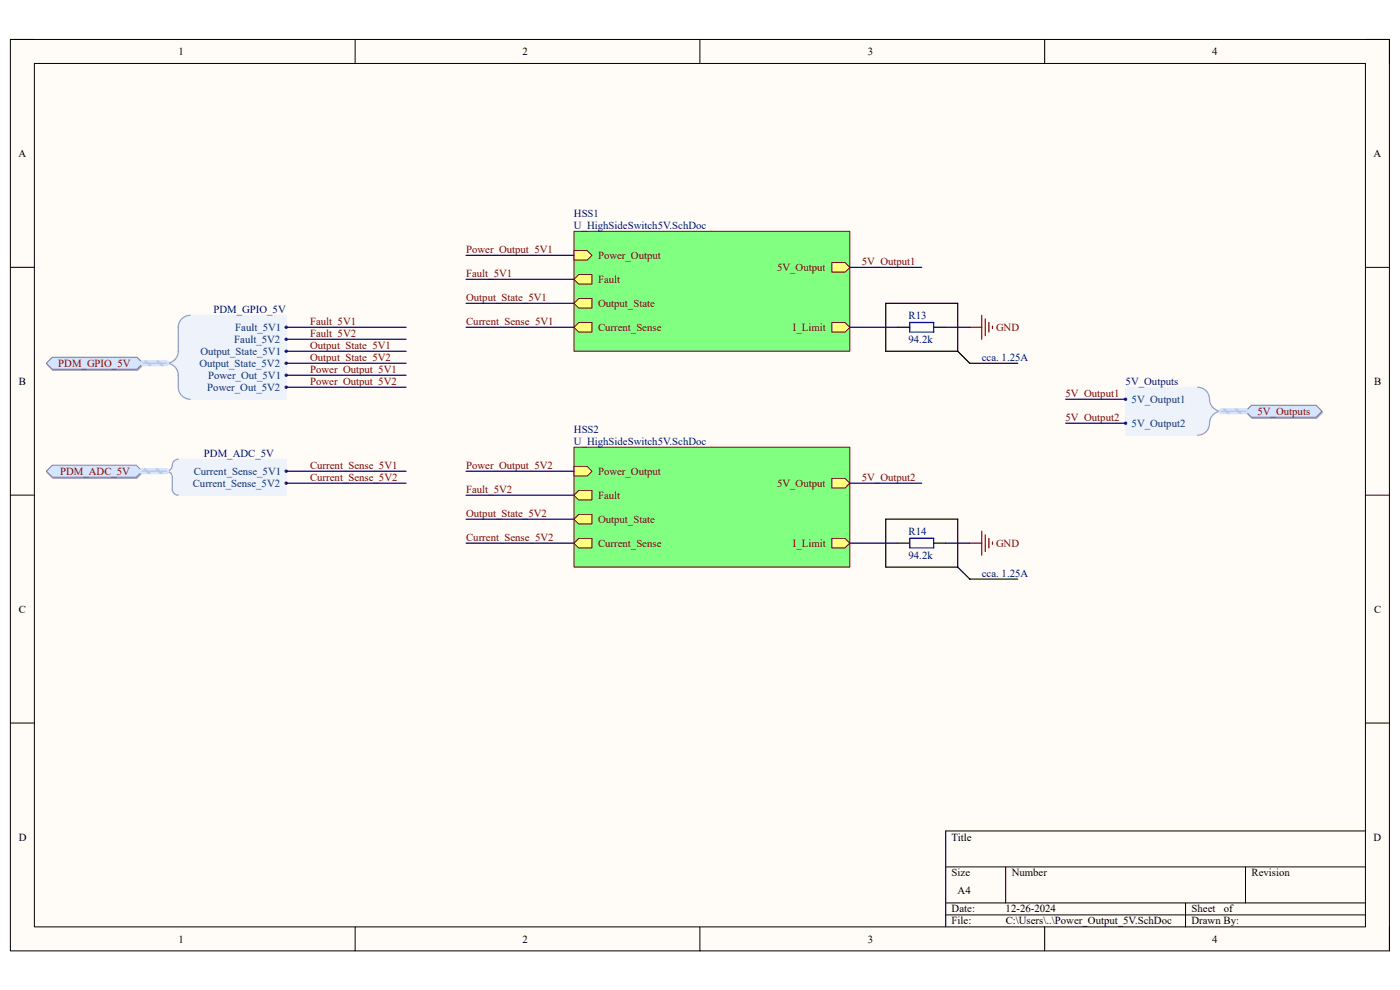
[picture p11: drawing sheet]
<svg xmlns="http://www.w3.org/2000/svg" width="297mm" height="210mm" viewBox="0 0 297 210" stroke-linecap="round" stroke-linejoin="round" font-family="sans-serif">
<path d="M2.2 8.4h292.6v193.3h-292.6z" fill-rule="evenodd" fill="#fffcf8"/>
<path d="M2.2 8.4h292.6v193.3h-292.6z" fill="none" stroke="#000" stroke-width=".21"/>
<path d="M7.3 13.5h282.4v183.1h-282.4z" fill-rule="evenodd" fill="#fffcf8"/>
<g fill="none" stroke="#000" stroke-width=".21">
<path d="M2.2 8.4h5.1M7.3 13.5h282.4v183.1h-282.4zM75.3 8.4v5.1M148.5 8.4v5.1M221.6 8.4v5.1M289.7 8.4h5.1v5.1M2.2 56.7h5.1M289.7 56.7h5.1M2.2 105h5.1M289.7 105.1h5.1M2.2 153.4h5.1M289.7 153.4h5.1"/>
<path d="M289.7 176.3h-89.1v20.3M75.3 196.6v5.1M148.5 196.6v5.1M200.6 183.9h89.1M200.6 191.5h89.1M200.6 194.1h89.1M213.4 183.9v7.6M221.6 196.6v5.1M251.5 191.5v5.1M264.2 183.9v7.6M294.8 196.6v5.1"/>
</g>
<path d="M121.8 49.1h58.5v25.4h-58.5z" fill-rule="evenodd" fill="#80ff80"/>
<path d="M121.8 49.1h58.5v25.4h-58.5z" fill="none" stroke="#800000" stroke-width=".21"/>
<path d="M121.8 59.3l1-1.1h2.8v2.1h-2.8z" fill-rule="evenodd" fill="#ffff80"/>
<path d="M121.8 59.3l1-1.1h2.8v2.1h-2.8z" fill="none" stroke="#800000" stroke-width=".21"/>
<path d="M121.8 53.1h2.8l1 1.1-1 1h-2.8z" fill-rule="evenodd" fill="#ffff80"/>
<path d="M121.8 53.1h2.8l1 1.1-1 1h-2.8z" fill="none" stroke="#800000" stroke-width=".21"/>
<path d="M121.8 64.3l1-1h2.8v2.1h-2.8z" fill-rule="evenodd" fill="#ffff80"/>
<path d="M121.8 64.3l1-1h2.8v2.1h-2.8z" fill="none" stroke="#800000" stroke-width=".21"/>
<path d="M176.5 55.7h2.8l1 1-1 1h-2.8z" fill-rule="evenodd" fill="#ffff80"/>
<path d="M176.5 55.7h2.8l1 1-1 1h-2.8z" fill="none" stroke="#800000" stroke-width=".21"/>
<path d="M121.8 69.4l1-1h2.8v2h-2.8z" fill-rule="evenodd" fill="#ffff80"/>
<path d="M121.8 69.4l1-1h2.8v2h-2.8z" fill="none" stroke="#800000" stroke-width=".21"/>
<path d="M176.5 68.4h2.8l1 1-1 1.1h-2.8z" fill-rule="evenodd" fill="#ffff80"/>
<path d="M176.5 68.4h2.8l1 1-1 1.1h-2.8z" fill="none" stroke="#800000" stroke-width=".21"/>
<path d="M121.8 94.9h58.5v25.4h-58.5z" fill-rule="evenodd" fill="#80ff80"/>
<path d="M121.8 94.9h58.5v25.4h-58.5z" fill="none" stroke="#800000" stroke-width=".21"/>
<path d="M121.8 105l1-1h2.8v2.1h-2.8z" fill-rule="evenodd" fill="#ffff80"/>
<path d="M121.8 105l1-1h2.8v2.1h-2.8z" fill="none" stroke="#800000" stroke-width=".21"/>
<path d="M121.8 98.9h2.8l1 1.1-1 1h-2.8z" fill-rule="evenodd" fill="#ffff80"/>
<path d="M121.8 98.9h2.8l1 1.1-1 1h-2.8z" fill="none" stroke="#800000" stroke-width=".21"/>
<path d="M122.8 109.1h2.8v2.1h-2.8l-1-1.1z" fill-rule="evenodd" fill="#ffff80"/>
<path d="M122.8 109.1h2.8v2.1h-2.8l-1-1.1z" fill="none" stroke="#800000" stroke-width=".21"/>
<path d="M176.5 101.5h2.8l1 1-1 1h-2.8z" fill-rule="evenodd" fill="#ffff80"/>
<path d="M176.5 101.5h2.8l1 1-1 1h-2.8z" fill="none" stroke="#800000" stroke-width=".21"/>
<path d="M121.8 115.2l1-1h2.8v2h-2.8z" fill-rule="evenodd" fill="#ffff80"/>
<path d="M121.8 115.2l1-1h2.8v2h-2.8z" fill="none" stroke="#800000" stroke-width=".21"/>
<path d="M176.5 114.2h2.8l1 1-1 1h-2.8z" fill-rule="evenodd" fill="#ffff80"/>
<path d="M176.5 114.2h2.8l1 1-1 1h-2.8z" fill="none" stroke="#800000" stroke-width=".21"/>
<path d="M205.7 69.4h2.6M208.3 66.9v5.1M209 67.6v3.6M209.8 68.4v2.1M210.6 69.2v.5M205.7 115.2h2.6M208.3 112.7v5.1M209 113.4v3.6M209.8 114.2v2M210.6 115v.5" fill="none" stroke="#800000" stroke-width=".25"/>
<path d="M187.9 64.3h15.3v10.2h-15.3zM203.2 74.5l2.5 2.6h10.2M187.9 110.1h15.3v10.2h-15.3zM203.2 120.3l2.5 2.6h10.2" fill="none" stroke="#000" stroke-width=".25"/>
<path d="M238.8 82.1h15.3a2.64 2.64 0 0 1 2.5 3.2l.6 1.1 1.3 .8-1.3 .9-.6 1a2.63 2.63 0 0 1-2.5 3.2h-15.3z" fill-rule="evenodd" fill="#edf2fb"/>
<path d="M238.8 82.1h15.3a2.64 2.64 0 0 1 2.5 3.2l.6 1.1 1.3 .8-1.3 .9-.6 1a2.63 2.63 0 0 1-2.5 3.2h-15.3z" fill="none" stroke="#edf2fb" stroke-width=".21"/>
<path d="M254.1 82.1a2.73 2.73 0 0 1 2.6 3.2 2.55 2.55 0 0 0 2.5 1.9 2.73 2.73 0 0 0-2.7 3.2 2.54 2.54 0 0 1-2.4 1.9" fill="none" stroke="#8f9ec9" stroke-width=".25"/>
<circle cx="238.8" cy="84.7" r=".25" fill="#003a70"/>
<circle cx="238.8" cy="84.7" r=".25" fill="none" stroke="#003a70" stroke-width=".21"/>
<circle cx="238.8" cy="89.8" r=".25" fill="#003a70"/>
<circle cx="238.8" cy="89.8" r=".25" fill="none" stroke="#003a70" stroke-width=".21"/>
<path d="M264.4 87.5l1.2-1.3h13.7l1.3 1.3-1.3 1.3h-13.7z" fill-rule="evenodd" fill="#bac0ca"/>
<path d="M264.4 87.5l1.2-1.3h13.7l1.3 1.3-1.3 1.3h-13.7z" fill="none" stroke="#a6acb6" stroke-width=".21"/>
<path d="M264.2 87.2l1.3-1.2h13.7l1.3 1.2-1.3 1.3h-13.7z" fill-rule="evenodd" fill="#d5e4ff"/>
<path d="M264.2 87.2l1.3-1.2h13.7l1.3 1.2-1.3 1.3h-13.7z" fill="none" stroke="#71809b" stroke-width=".21"/>
<path d="M39.1 67.2l1.3-.3h20.3v17.8h-20.3l-1.3-.3-1-1-.3-1.3v-3.1l-.6-1.1-1.3-.8 1.3-.9 .6-1v-5.8l.3-1.2z" fill-rule="evenodd" fill="#edf2fb"/>
<path d="M39.1 67.2l1.3-.3h20.3v17.8h-20.3l-1.3-.3-1-1-.3-1.3v-3.1l-.6-1.1-1.3-.8 1.3-.9 .6-1v-5.8l.3-1.2z" fill="none" stroke="#edf2fb" stroke-width=".21"/>
<path d="M40.4 66.9a2.54 2.54 0 0 0-2.6 2.5v5.1a2.55 2.55 0 0 1-2.5 2.6 2.54 2.54 0 0 1 2.5 2.5v2.5a2.54 2.54 0 0 0 2.6 2.6" fill="none" stroke="#8f9ec9" stroke-width=".25"/>
<circle cx="60.7" cy="69.4" r=".25" fill="#003a70"/>
<circle cx="60.7" cy="69.4" r=".25" fill="none" stroke="#003a70" stroke-width=".21"/>
<circle cx="60.7" cy="72" r=".25" fill="#003a70"/>
<circle cx="60.7" cy="72" r=".25" fill="none" stroke="#003a70" stroke-width=".21"/>
<circle cx="60.7" cy="74.5" r=".25" fill="#003a70"/>
<circle cx="60.7" cy="74.5" r=".25" fill="none" stroke="#003a70" stroke-width=".21"/>
<circle cx="60.7" cy="77.1" r=".25" fill="#003a70"/>
<circle cx="60.7" cy="77.1" r=".25" fill="none" stroke="#003a70" stroke-width=".21"/>
<circle cx="60.7" cy="79.6" r=".25" fill="#003a70"/>
<circle cx="60.7" cy="79.6" r=".25" fill="none" stroke="#003a70" stroke-width=".21"/>
<circle cx="60.7" cy="82.1" r=".25" fill="#003a70"/>
<circle cx="60.7" cy="82.1" r=".25" fill="none" stroke="#003a70" stroke-width=".21"/>
<path d="M10 77.3l1.2-1.3h18l1.3 1.3-1.3 1.3h-18z" fill-rule="evenodd" fill="#bac0ca"/>
<path d="M10 77.3l1.2-1.3h18l1.3 1.3-1.3 1.3h-18z" fill="none" stroke="#a6acb6" stroke-width=".21"/>
<path d="M9.8 77.1l1.3-1.3h18l1.2 1.3-1.2 1.2h-18z" fill-rule="evenodd" fill="#d5e4ff"/>
<path d="M9.8 77.1l1.3-1.3h18l1.2 1.3-1.2 1.2h-18z" fill="none" stroke="#71809b" stroke-width=".21"/>
<path d="M37.2 97.6l.6-.2h22.9v7.6h-22.9l-.6-.1-.5-.5-.2-.6v-2.9l-.3-.5-.6-.4 .6-.5 .3-.5 .2-1z" fill-rule="evenodd" fill="#edf2fb"/>
<path d="M37.2 97.6l.6-.2h22.9v7.6h-22.9l-.6-.1-.5-.5-.2-.6v-2.9l-.3-.5-.6-.4 .6-.5 .3-.5 .2-1z" fill="none" stroke="#edf2fb" stroke-width=".21"/>
<path d="M37.8 97.4a1.44 1.44 0 0 0-1.3 1.7 1.27 1.27 0 0 1-1.2 .9 1.28 1.28 0 0 1 1.2 1.2v2.6a1.27 1.27 0 0 0 1.3 1.2" fill="none" stroke="#8f9ec9" stroke-width=".25"/>
<circle cx="60.7" cy="100" r=".25" fill="#003a70"/>
<circle cx="60.7" cy="100" r=".25" fill="none" stroke="#003a70" stroke-width=".21"/>
<circle cx="60.7" cy="102.5" r=".25" fill="#003a70"/>
<circle cx="60.7" cy="102.5" r=".25" fill="none" stroke="#003a70" stroke-width=".21"/>
<path d="M11.2 98.9h17.8l1.3 1.3-1.3 1.3h-17.8l-1.2-1.3z" fill-rule="evenodd" fill="#bac0ca"/>
<path d="M11.2 98.9h17.8l1.3 1.3-1.3 1.3h-17.8l-1.2-1.3z" fill="none" stroke="#a6acb6" stroke-width=".21"/>
<path d="M11.1 98.7h17.8l1.3 1.3-1.3 1.2h-17.8l-1.3-1.2z" fill-rule="evenodd" fill="#d5e4ff"/>
<path d="M11.1 98.7h17.8l1.3 1.3-1.3 1.2h-17.8l-1.3-1.2z" fill="none" stroke="#71809b" stroke-width=".21"/>
<path d="M193 68.4h5.1v2.1h-5.1zM193 114.2h5.1v2h-5.1z" fill="none" stroke="#00f" stroke-width=".25"/>
<path d="M190.5 69.4h2.5M198.1 69.4h2.5M190.5 115.2h2.5M198.1 115.2h2.5" fill="none" stroke="#000" stroke-width=".25"/>
<g fill="none" stroke="#000080" stroke-width=".25">
<path d="M98.9 54.2h22.9M98.9 59.3h22.9M180.3 56.7h15.2M60.7 69.4h25.5M60.7 72h25.5M60.7 74.5h25.5M60.7 77.1h25.5M60.7 79.6h25.5M98.9 69.4h22.9M98.9 64.3h22.9M180.3 69.4h10.2M200.6 69.4h5.1"/>
<path d="M60.7 82.1h25.5M60.7 100h25.5M98.9 100h22.9M226.1 84.7h12.7M226.1 89.8h12.7M60.7 102.5h25.5M98.9 115.2h22.9M98.9 105h22.9M98.9 110.1h22.9M180.3 115.2h10.2M180.3 102.5h15.2M200.6 115.2h5.1"/>
</g>
<path d="M30.3 77.1h5M30.2 100h5.1M259.2 87.2h5" fill="none" stroke="#cbdaff" stroke-width="1.3"/>
<path d="M30.8 76.6l1.1 .9M33.4 76.6l1 .9M30.7 99.5l1 .9M33.2 99.5l1.1 .9M259.7 86.8l1 .9M262.2 86.8l1 .9" fill="none" stroke="#adbce7" stroke-width=".38"/>
<path d="M30.3 77.1h5M30.2 100h5.1M259.2 87.2h5" fill="none" stroke="#adbce7" stroke-width=".25"/>
<g font-size="2.3">
<text x="37.9" y="11.7">1</text>
<text x="110.9" y="11.7">2</text>
<text x="184.1" y="11.7">3</text>
<text x="257.1" y="11.7">4</text>
<text x="3.9" y="33.3">A</text>
<text x="291.4" y="33.3">A</text>
<text x="4" y="81.6">B</text>
<text x="291.5" y="81.6">B</text>
<text x="4" y="130">C</text>
<text x="291.5" y="130">C</text>
<text x="4" y="178.3">D</text>
<text x="201.9" y="178.3">Title</text>
<text x="291.4" y="178.3">D</text>
<text x="201.9" y="185.9">Size</text>
<text x="214.6" y="185.9">Number</text>
<text x="265.5" y="185.9">Revision</text>
<text x="203.2" y="189.7">A4</text>
<text x="201.9" y="193.5">Date:</text>
<text x="201.9" y="196.1">File:</text>
<text x="213.3" y="193.5">12-26-2024</text>
<text x="213.4" y="196.1">C:\Users\..\Power_Output_5V.SchDoc</text>
<text x="252.8" y="193.5">Sheet</text>
<text x="252.8" y="196.1">Drawn By:</text>
<text x="259.6" y="193.5">of</text>
<text x="37.9" y="199.9">1</text>
<text x="110.9" y="199.9">2</text>
<text x="184.1" y="199.9">3</text>
<text x="257.1" y="199.9">4</text>
</g>
<g font-size="2.3" fill="#000080">
<text x="121.8" y="46">HSS1</text>
<text x="121.8" y="48.6">U_HighSideSwitch5V.SchDoc</text>
<text x="45.3" y="66.4">PDM_GPIO_5V</text>
<text x="192.7" y="67.6">R13</text>
<text x="192.7" y="72.7">94.2k</text>
<text x="208.3" y="76.5">cca. 1.25A</text>
<text x="238.8" y="81.6">5V_Outputs</text>
<text x="121.8" y="91.8">HSS2</text>
<text x="121.8" y="94.4">U_HighSideSwitch5V.SchDoc</text>
<text x="43.3" y="96.9">PDM_ADC_5V</text>
<text x="192.7" y="113.4">R14</text>
<text x="192.7" y="118.5">94.2k</text>
<text x="208.3" y="122.3">cca. 1.25A</text>
</g>
<g font-size="2.3" fill="#800000">
<text x="98.9" y="53.6">Power_Output_5V1</text>
<text x="98.9" y="58.7">Fault_5V1</text>
<text x="126.9" y="60">Fault</text>
<text x="126.9" y="54.9">Power_Output</text>
<text x="164.8" y="57.4">5V_Output</text>
<text x="182.8" y="56.2">5V_Output1</text>
<text x="98.9" y="63.8">Output_State_5V1</text>
<text x="126.9" y="65.1">Output_State</text>
<text x="65.8" y="68.9">Fault_5V1</text>
<text x="65.8" y="71.5">Fault_5V2</text>
<text x="98.9" y="68.9">Current_Sense_5V1</text>
<text x="126.9" y="70.2">Current_Sense</text>
<text x="168.2" y="70.2">I_Limit</text>
<text x="211.3" y="70.2">GND</text>
<text x="12.4" y="77.8">PDM_GPIO_5V</text>
<text x="65.8" y="74">Output_State_5V1</text>
<text x="65.8" y="76.5">Output_State_5V2</text>
<text x="65.8" y="79.1">Power_Output_5V1</text>
<text x="65.8" y="81.6">Power_Output_5V2</text>
<text x="226.1" y="84.2">5V_Output1</text>
<text x="226.1" y="89.3">5V_Output2</text>
<text x="266.8" y="88">5V_Outputs</text>
<text x="12.7" y="100.7">PDM_ADC_5V</text>
<text x="65.8" y="99.4">Current_Sense_5V1</text>
<text x="65.8" y="102">Current_Sense_5V2</text>
<text x="98.9" y="99.4">Power_Output_5V2</text>
<text x="126.9" y="100.7">Power_Output</text>
<text x="182.8" y="102">5V_Output2</text>
<text x="98.9" y="104.5">Fault_5V2</text>
<text x="126.9" y="105.8">Fault</text>
<text x="164.8" y="103.3">5V_Output</text>
<text x="98.9" y="109.6">Output_State_5V2</text>
<text x="126.9" y="110.9">Output_State</text>
<text x="98.9" y="114.7">Current_Sense_5V2</text>
<text x="126.9" y="116">Current_Sense</text>
<text x="168.2" y="116">I_Limit</text>
<text x="211.3" y="116">GND</text>
</g>
<g font-size="2.3" fill="#003a70">
<text x="49.9" y="70.2">Fault_5V1</text>
<text x="42.3" y="77.8">Output_State_5V2</text>
<text x="42.5" y="75.3">Output_State_5V1</text>
<text x="49.7" y="72.7">Fault_5V2</text>
<text x="44" y="82.9">Power_Out_5V2</text>
<text x="44.2" y="80.3">Power_Out_5V1</text>
<text x="240.1" y="85.4">5V_Output1</text>
<text x="240.1" y="90.6">5V_Output2</text>
<text x="41.1" y="100.7">Current_Sense_5V1</text>
<text x="40.9" y="103.3">Current_Sense_5V2</text>
</g>
</svg>
